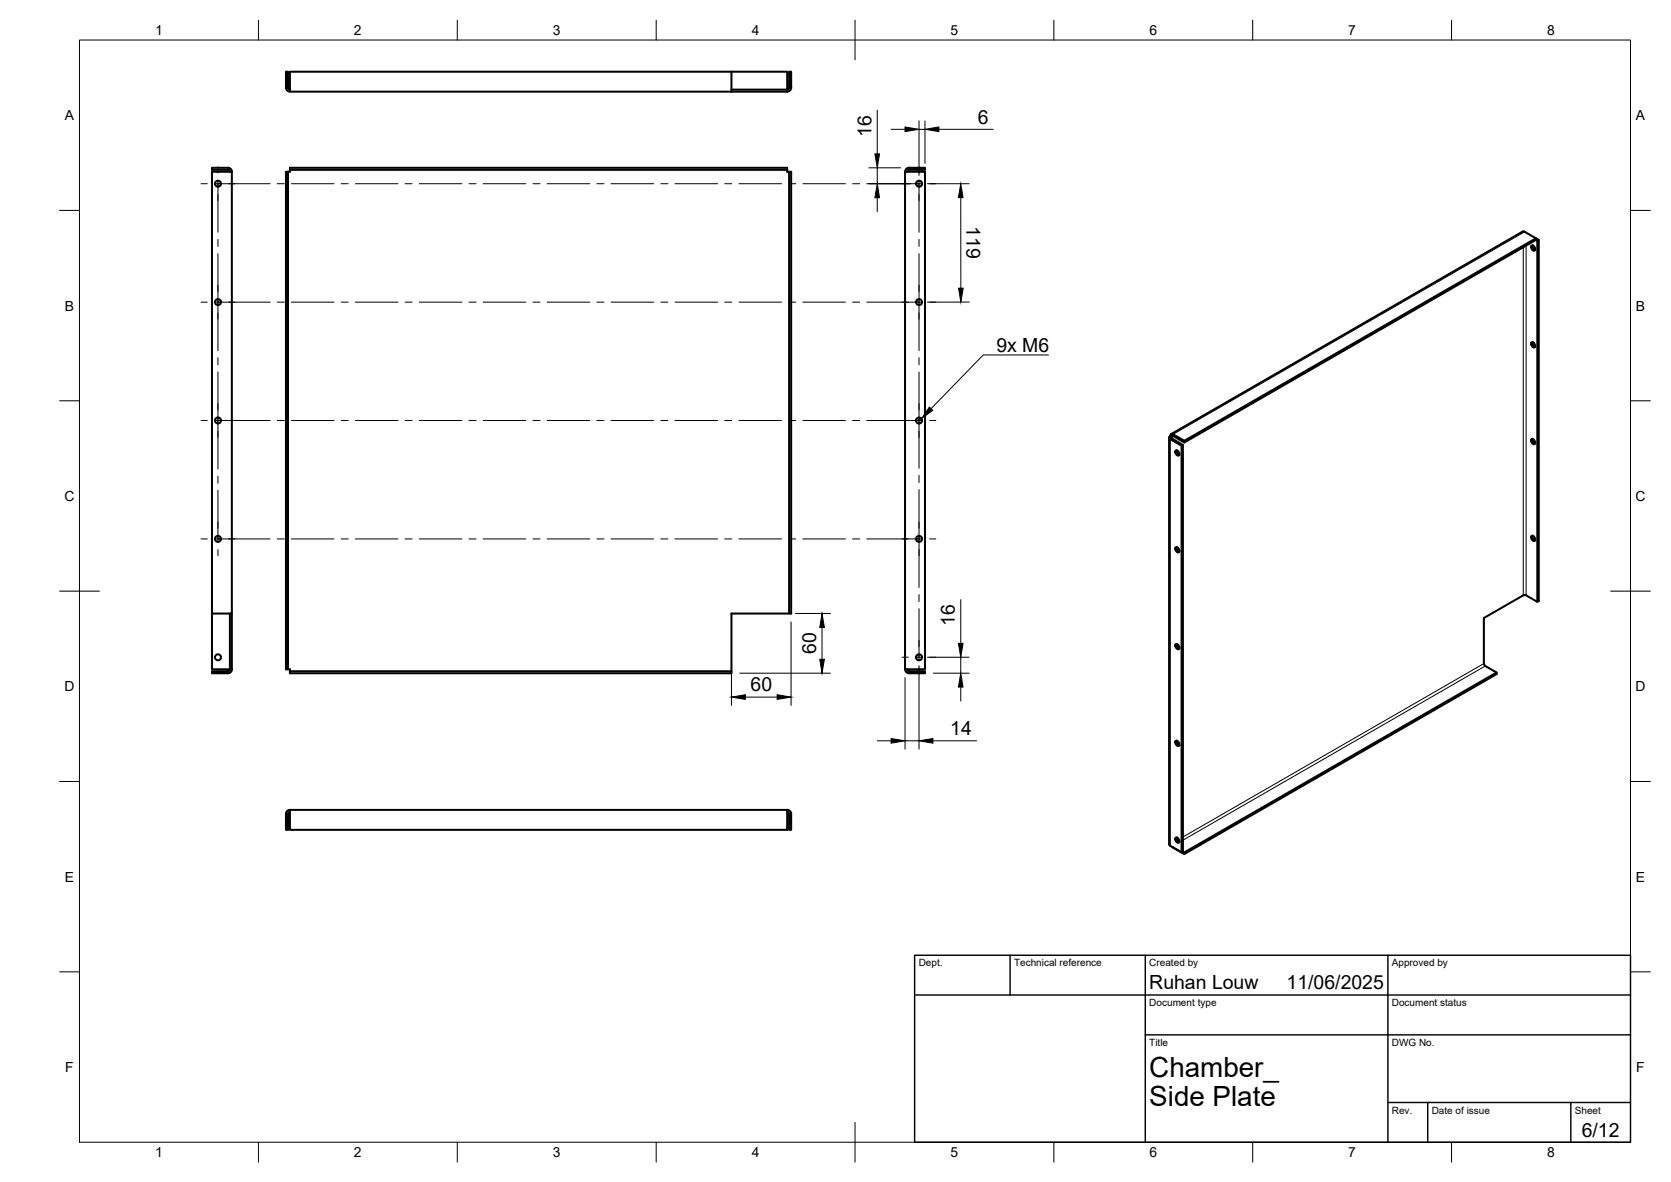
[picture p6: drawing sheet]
<svg xmlns="http://www.w3.org/2000/svg" width="420mm" height="297mm" viewBox="0 0 420 297" stroke-linecap="round" stroke-linejoin="round" font-family="sans-serif">
<!-- layer: Visible -->
<g fill="none" stroke="#000" stroke-width=".51">
<path d="M183.9 18v5M183.9 18h-111v5h111M183.9 18h14v4.5M72.9 22.5l-.2-.1-.3-.4v-4h-.5v4a1.01 1.01 0 0 0 1 1M183.9 22.5h14M198.4 22v-4h.5v4a1.01 1.01 0 0 1-1 1h-14M198.4 22l-.2 .4-.3 .1M53.3 43.2h5v111h-5zM57.8 43.2l-.2-.5h-.3h-4v-.5l4-.1a1.01 1.01 0 0 1 1 1.1M72.9 42.7a.34 .34 0 0 1 0 .5 .34 .34 0 0 1-.5 0v125h-.5v-125h.5M197.9 42.7v-.5h-125v.5h125a.34 .34 0 0 0 0 .5 .34 .34 0 0 0 .5 0h.5v111h-15v15h-111v-.5h111M198.4 43.2v111"/>
<path d="M227.6 43.2h5v125h-5zM227.6 43.2a1.01 1.01 0 0 1 1-1.1l4 .1v.5h-4h-.3l-.2 .5M383.4 58.3l2.8 1.6v.4M383.4 58.2h-.5l-88.4 50.9M385 61.8a.76 .76 0 0 1 .9 .3 .76 .76 0 0 1-.1 .9l-.7-.4zM385.3 61.6l.2 .7 .5 .5M386.2 60.3l.3 .2 .4-.2-.7-.4-88.4 50.9M386.2 60.3l-88.4 50.9M386.5 60.5v90.7M386.9 60.3v90.7l-.4 .2-2.8-1.6M385 86.1a.76 .76 0 0 1 .9 .3 .76 .76 0 0 1-.1 .9l-.7-.4zM385.3 86l.2 .7 .5 .4"/>
<path d="M294 110v102.1l.3 .5M294.3 109.5l.2-.4h.5l2.8 1.7v.4l-2.8-1.6-.2-.1-.2 .3M294.3 109.5l-.3 .5 .3 .4 2.8 1.6 .3-.2M294.3 109.6l.3 .2M294.6 109.8l-.1 .2 .1 .2M294.6 110.2l2.8 1.6v102.2M295.6 113.3a.76 .76 0 0 1 .8 .3 .76 .76 0 0 1-.1 .9l-.6-.5zM295.9 113.2l.1 .7 .5 .4M297.1 112v102.2M385 110.4a.76 .76 0 0 1 .9 .4 .76 .76 0 0 1-.1 .9l-.7-.5zM385.3 110.3l.2 .7 .5 .4M295.6 137.6a.76 .76 0 0 1 .8 .3 .76 .76 0 0 1-.1 .9l-.6-.4z"/>
<path d="M295.9 137.5l.1 .7 .5 .4M385 134.7a.76 .76 0 0 1 .9 .4 .76 .76 0 0 1-.1 .9l-.7-.5zM385.3 134.6l.2 .7 .5 .5M53.3 154.2v14h4.5M57.8 154.2v14M58.3 154.2v14M383.7 149.6h-.7l-9.9 5.7v11.5M57.8 168.2l-.2 .4-.3 .1h-4v.5h4a1.01 1.01 0 0 0 1-1M72.4 168.2a.34 .34 0 0 1 .5 0 .34 .34 0 0 1 0 .5M227.6 168.2a1.01 1.01 0 0 0 1 1h4v-.5h-4l-.4-.3-.1-.2M295.6 161.9a.76 .76 0 0 1 .8 .4 .76 .76 0 0 1-.1 .9l-.6-.5zM295.9 161.8l.1 .7 .5 .5"/>
<path d="M373.1 166.8l.4 .6M373.5 167.4l2.8 1.6v.4l-78.5 45.2-2.9-1.7M376.3 169l-78.5 45.2v.4M295.6 186.2a.76 .76 0 0 1 .8 .4 .76 .76 0 0 1-.1 .9l-.6-.5zM295.9 186.1l.1 .7 .5 .5M72.9 203.5h125v5h-125zM72.9 203.5a1.01 1.01 0 0 0-1 1v4h.5v-4l.1-.2 .4-.3M197.9 204l.5 .3v.2M197.9 203.5a1.01 1.01 0 0 1 1 1v4h-.5v-4M294.3 212.6l2.8 1.6 .3-.2M295.6 210.6a.76 .76 0 0 1 .8 .3 .76 .76 0 0 1-.1 .9l-.6-.4zM295.9 210.4l.1 .7 .5 .5"/>
<path d="M297.4 214l.4 .2"/>
<circle cx="54.8" cy="46.2" r=".75"/>
<circle cx="231.1" cy="46.2" r=".75"/>
<circle cx="54.8" cy="75.9" r=".75"/>
<circle cx="231.1" cy="75.9" r=".75"/>
<circle cx="54.8" cy="105.7" r=".75"/>
<circle cx="231.1" cy="105.7" r=".75"/>
<circle cx="54.8" cy="135.4" r=".75"/>
<circle cx="231.1" cy="135.4" r=".75"/>
<circle cx="54.8" cy="165.2" r=".75"/>
<circle cx="231.1" cy="165.2" r=".75"/>
</g>
<!-- layer: Visible Narrow -->
<path d="M383.4 58.3l-88.4 50.8v.5l-.4 .2v.4l-.3 .2v102.2M383 62.1v87.5M383.7 61.7v87.9M373.1 166.8l-75.7 43.5M373.5 167.4l-76.1 43.7M295 213h.1M296.4 210.9l-.4 .3" fill="none" stroke="#000" stroke-width=".25"/>
<!-- layer: BORDER -->
<g fill="none" stroke="#000" stroke-width=".25">
<path d="M20 10.1h390v276.9h-390zM65 5.1v5M115 5.1v5M165 5.1v5M215 5.1v10M265 5.1v5M315 5.1v5M365 5.1v5M15 52.9h5M410 52.9h5M15 100.7h5M410 100.7h5"/>
<path d="M15 148.6h10M405 148.6h10M15 196.4h5M410 196.4h5M15 244.2h5M410 244.2h5M65 287v5M115 287v5M165 287v5M215 282.1v9.9M265 287v5M315 287v5"/>
<path d="M365 287v5"/>
</g>
<!-- layer: TITLEBLOCK -->
<path d="M230 240.1h180v46.9h-180zM230 250h180M254 240.1v9.9M288 240.1v46.9M349 240.1v46.9M288 260.1h122M349 277.1h61M359 277.1v9.9M395 277.1v9.9" fill="none" stroke="#000" stroke-width=".36"/>
<!-- layer: FD_Dimensions -->
<g fill="none" stroke="#000" stroke-width=".25">
<path d="M220.6 27.7v11M224.1 32.5h3.5M231.1 30.4v13.7M231.1 32.5h1.5M232.6 30.4v10.7M236.1 32.5h13.6M218.5 46.2h10.5M218.5 42.2h8M220.6 42.2v4M220.6 49.7v3.5M233.2 46.2h10.5M241.6 49.7v22.7"/>
<path d="M243.7 75.9h-10.5M183.9 156.3v21M198.9 156.3v21M200 154.2h8.8M206.7 157.7v8M241.6 150.7v11M186 169.2h22.8M187.4 175.2h8M227.6 170.3v18M231.1 167.3v21M233.2 165.2h10.5M234.7 169.2h9"/>
<path d="M241.6 165.2v4M241.6 172.7v3.5M220.6 186.2h3.5M227.6 186.2h3.5M234.6 186.2h10.9"/>
</g>
<g fill="#000" stroke="#000" stroke-width=".25">
<path d="M220 38.7h1.1l-.5 3.5zM227.6 31.9l3.5 .6-3.5 .6zM232.6 32.5l3.5-.6v1.2zM220.6 46.2l.5 3.5h-1.1zM241.6 46.2l.5 3.5h-1.1zM241 72.4h1.2l-.6 3.5zM206.7 154.2l.6 3.5h-1.2zM183.9 175.2l3.5-.6v1.2zM195.4 174.6l3.5 .6-3.5 .6zM206.1 165.7h1.2l-.6 3.5zM241.6 169.2l.5 3.5h-1.1zM241 161.7h1.1l-.5 3.5z"/>
<path d="M224.1 185.6l3.5 .6-3.5 .6zM231.1 186.2l3.5-.6v1.2z"/>
</g>
<!-- layer: Smart Centers -->
<g fill="none" stroke="#000" stroke-width=".25">
<path d="M50.5 46.2h1.6M53.9 46.2h14M54.8 41.9v1.6M54.8 45.3v13.1M69.7 46.2h1.8M73.3 46.2h10.7M85.8 46.2h1.8M89.4 46.2h10.7M101.9 46.2h1.7M105.4 46.2h10.7M117.9 46.2h1.8M121.5 46.2h10.7"/>
<path d="M134 46.2h1.8M137.6 46.2h10.7M150.1 46.2h1.8M153.6 46.2h10.8M166.2 46.2h1.7M169.7 46.2h10.7M182.2 46.2h1.8M185.8 46.2h10.7M198.3 46.2h1.8M201.9 46.2h10.7M214.4 46.2h1.8M217.9 46.2h14.1"/>
<path d="M231.1 41.9v1.6M231.1 45.3v13.1M233.7 46.2h1.6M50.5 75.9h1.6M53.9 75.9h14M54.8 60.2v1.7M54.8 63.7v24.4M69.7 75.9h1.8M73.3 75.9h10.7M85.8 75.9h1.8M89.4 75.9h10.7M101.9 75.9h1.7"/>
<path d="M105.4 75.9h10.7M117.9 75.9h1.8M121.5 75.9h10.7M134 75.9h1.8M137.6 75.9h10.7M150.1 75.9h1.8M153.6 75.9h10.8M166.2 75.9h1.7M169.7 75.9h10.7M182.2 75.9h1.8M185.8 75.9h10.7M198.3 75.9h1.8"/>
<path d="M201.9 75.9h10.7M214.4 75.9h1.8M217.9 75.9h14.1M231.1 60.2v1.7M231.1 63.7v24.4M233.7 75.9h1.6M54.8 89.9v1.8M54.8 93.5v24.4M231.1 89.9v1.8M231.1 93.5v24.2M50.5 105.7h1.6M53.9 105.7h14"/>
<path d="M54.8 119.7v1.7M69.7 105.7h1.8M73.3 105.7h10.7M85.8 105.7h1.8M89.4 105.7h10.7M101.9 105.7h1.7M105.4 105.7h10.7M117.9 105.7h1.8M121.5 105.7h10.7M134 105.7h1.8M137.6 105.7h10.7M150.1 105.7h1.8"/>
<path d="M153.6 105.7h10.8M166.2 105.7h1.7M169.7 105.7h10.7M182.2 105.7h1.8M185.8 105.7h10.7M198.3 105.7h1.8M201.9 105.7h10.7M214.4 105.7h1.8M217.9 105.7h14.1M231.1 119.5v1.7M233.7 105.7h1.6M50.5 135.4h1.6"/>
<path d="M53.9 135.4h14M54.8 123.2v13.1M54.8 138.1v1.6M69.7 135.4h1.8M73.3 135.4h10.7M85.8 135.4h1.8M89.4 135.4h10.7M101.9 135.4h1.7M105.4 135.4h10.7M117.9 135.4h1.8M121.5 135.4h10.7M134 135.4h1.8"/>
<path d="M137.6 135.4h10.7M150.1 135.4h1.8M153.6 135.4h10.8M166.2 135.4h1.7M169.7 135.4h10.7M182.2 135.4h1.8M185.8 135.4h10.7M198.3 135.4h1.8M201.9 135.4h10.7M214.4 135.4h1.8M217.9 135.4h14.1M231.1 123v24.6"/>
<path d="M233.7 135.4h1.6M231.1 149.4v1.8M231.1 153v13.1M226.8 165.2h1.6M230.2 165.2h1.8M231.1 167.9v1.5M233.7 165.2h1.6"/>
</g>
<!-- layer: Hole Notes -->
<path d="M233.7 102.3l.8 .8-2.8 2.1z" fill="#000" stroke="#000" stroke-width=".25"/>
<path d="M263.6 89.2h-16.4l-13.1 13.5" fill="none" stroke="#000" stroke-width=".25"/>
<g font-size="7">
<text x="289" y="270.6">Chamber_</text>
<text x="289" y="278.1">Side Plate</text>
</g>
<g font-size="4.9">
<text x="219.1" y="34.3" transform="rotate(-90 219.1 34.3)">16</text>
<text x="245.8" y="31">6</text>
<text x="243" y="56.8" transform="rotate(90 243 56.8)">119</text>
<text x="250.5" y="88.5">9x M6</text>
<text x="240.1" y="157.3" transform="rotate(-90 240.1 157.3)">16</text>
<text x="205.2" y="164.4" transform="rotate(-90 205.2 164.4)">60</text>
<text x="188.7" y="173.7">60</text>
<text x="238.9" y="184.8">14</text>
<text x="289" y="248.5">Ruhan Louw</text>
<text x="323.5" y="248.5">11/06/2025</text>
<text x="397.7" y="285.7">6/12</text>
</g>
<g font-size="3.5">
<text x="39" y="8.8">1</text>
<text x="89" y="8.8">2</text>
<text x="139" y="8.8">3</text>
<text x="189" y="8.8">4</text>
<text x="239" y="8.8">5</text>
<text x="289" y="8.8">6</text>
<text x="339" y="8.8">7</text>
<text x="389" y="8.8">8</text>
<text x="16.3" y="30.2">A</text>
<text x="411.3" y="30.2">A</text>
<text x="16.3" y="78">B</text>
<text x="411.3" y="78">B</text>
<text x="16.2" y="125.9">C</text>
<text x="411.2" y="125.9">C</text>
<text x="16.2" y="173.7">D</text>
<text x="411.2" y="173.7">D</text>
<text x="16.3" y="221.6">E</text>
<text x="411.3" y="221.6">E</text>
<text x="16.4" y="269.4">F</text>
<text x="411.4" y="269.4">F</text>
<text x="39" y="290.8">1</text>
<text x="89" y="290.8">2</text>
<text x="139" y="290.8">3</text>
<text x="189" y="290.8">4</text>
<text x="239" y="290.8">5</text>
<text x="289" y="290.8">6</text>
<text x="339" y="290.8">7</text>
<text x="389" y="290.8">8</text>
</g>
<g font-size="2.5">
<text x="231" y="242.9">Dept.</text>
<text x="255" y="242.9">Technical reference</text>
<text x="289" y="242.9">Created by</text>
<text x="350" y="242.9">Approved by</text>
<text x="289" y="252.8">Document type</text>
<text x="350" y="252.8">Document status</text>
<text x="289" y="262.9">Title</text>
<text x="350" y="262.9">DWG No.</text>
<text x="350" y="279.9">Rev.</text>
<text x="360" y="279.9">Date of issue</text>
<text x="396" y="279.9">Sheet</text>
</g>
</svg>
